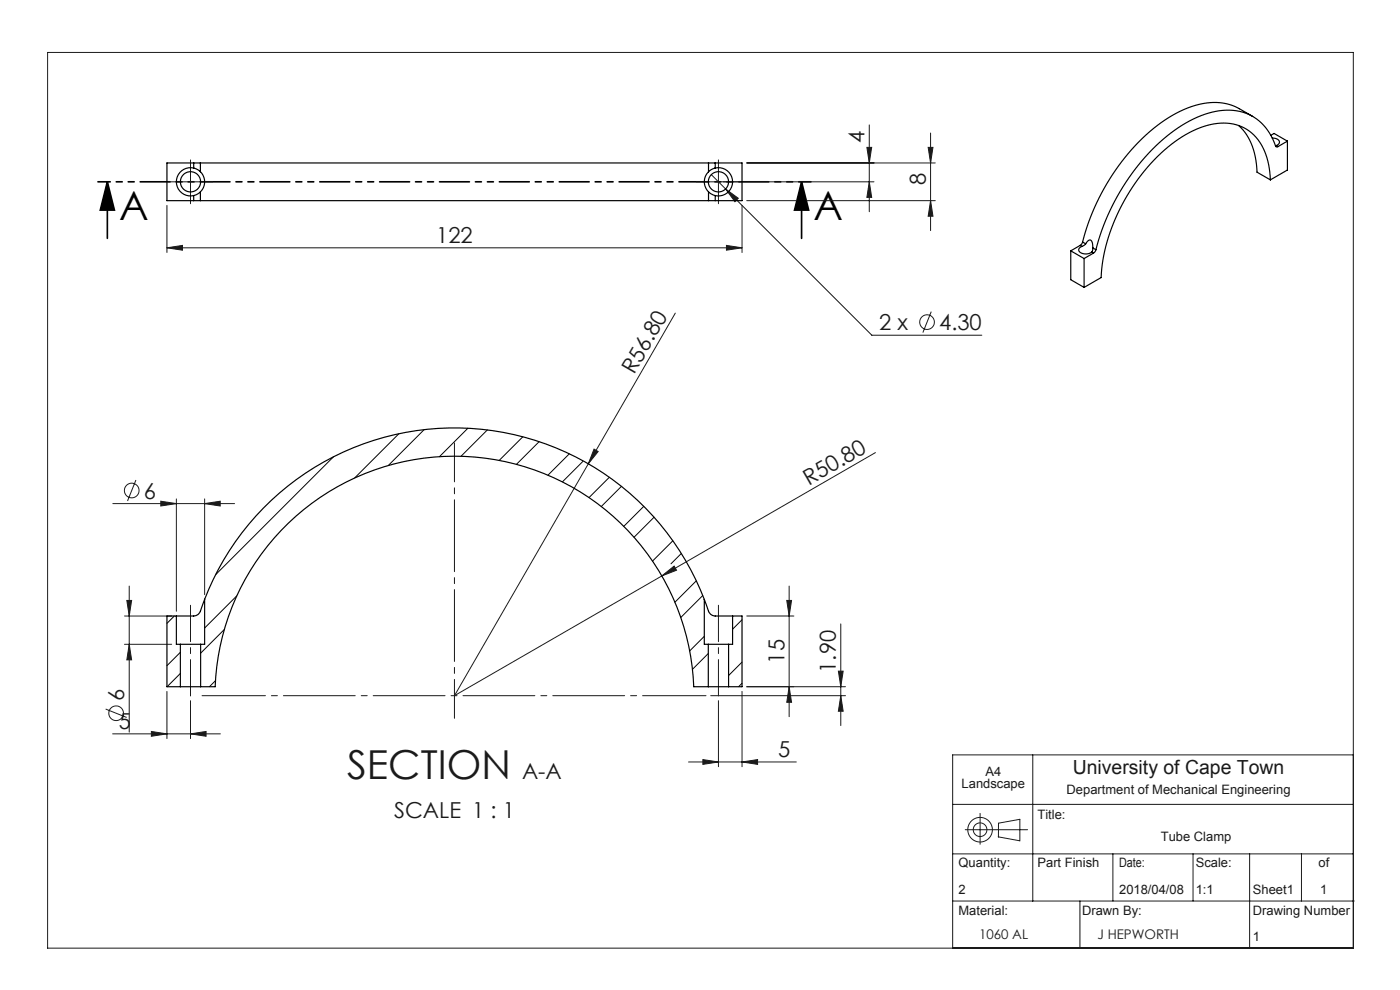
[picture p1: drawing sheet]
<svg xmlns="http://www.w3.org/2000/svg" width="297mm" height="210mm" viewBox="0 0 297 210" stroke-linecap="round" stroke-linejoin="round" font-family="sans-serif">
<g fill="none" stroke="#191924" stroke-width=".21">
<path d="M10.1 11.1h277v190h-277zM37.9 38.6h5M40.4 36.1v5M150.9 37l34.1 34.1h23.3M152.4 36.1v5M158.4 34.6h40M183.9 31.3h1l-.5 3.3zM184.4 26.5v18.4M184.4 38.6l.5 3.3h-1zM185.4 38.6h-35.5M196.9 31.3h1l-.5 3.3zM197.4 28.2v20.7"/>
<path d="M35.4 52.6l3.3-.5v1zM35.4 43.6v10M35.4 52.6h122M153.9 40.1l2.7 2-.7 .7zM154.1 52.1l3.3 .5-3.3 .5zM157.4 43.6v10M158.4 42.6h40M197.4 42.6l.5 3.3h-1zM143.3 66.4l-18.5 32M197.6 66.1l-1.8 4.5M124.8 98.4l-28.4 49.2 44-25.4M126 95.3l.9 .5-2.1 2.6z"/>
<path d="M185.7 96l-45.3 26.2M23.9 106.8h25.9M28.8 101.8l-1.7 4.5M34.1 106.3l3.3 .5-3.3 .5zM37.4 105.8v23.9M43.4 106.8l3.3-.5v1zM43.4 105.8v20.3M26.4 130.7h10M26.4 136.7h10M26.9 127.4h1l-.5 3.3zM27.4 124.3v31M27.4 136.7l.5 3.3h-1z"/>
<path d="M140.4 122.2l2.6-2.1 .5 .9zM158.4 130.7h10M166.9 127.4h1l-.5 3.3zM167.4 124.3v27.7M178.4 132.4v21.5M22.4 150.4l4.5 1.8M23.9 155.7h22.9M32.1 155.2l3.3 .5-3.3 .5zM35.4 146.7v10M40.4 155.7l3.3-.5v1zM40.4 148.6v8.1M150.8 147.6h28.6"/>
<path d="M152.4 148.6v14M157.4 146.7v15.9M167.4 145.7l.5 3.3h-1zM177.9 142.4h1l-.5 3.3zM178.4 147.6l.5 3.3h-1zM179.4 145.7h-21M146.1 161.6h22.8M149.1 161.1l3.3 .5-3.3 .5zM157.4 161.6l3.3-.5v1zM202.1 170.6h85M204.8 176h13.2M207.9 172.5v6.6"/>
<path d="M211.8 177.5l4.5 .8M211.8 177.5v-2.9l4.6-.8v4.6M219.1 160.1v31M287.1 160.1h-85v41M202.1 191.1h85.2M202.1 181.1h85M229.1 191.1v10M236.1 181.1v10M253.1 181.1v10M265.1 181.1v20M276.1 181.1v10"/>
<circle cx="196.7" cy="68.3" r="1.56"/>
<circle cx="27.9" cy="104" r="1.56"/>
<circle cx="24.6" cy="151.3" r="1.56"/>
<circle cx="207.9" cy="176" r="1.45"/>
<circle cx="207.9" cy="176" r="2.61"/>
</g>
<path d="M22.8 38.6l1.5 6h-3zM22.8 38.6v12M170.1 38.6l1.5 6h-3zM170.1 38.6v12" fill="none" stroke="#000" stroke-width=".35"/>
<path d="M172.1 38.6h-151.3" fill="none" stroke="#000" stroke-width=".35" stroke-dasharray="6.3 1.3 1.3 1.3 1.3 1.3" stroke-dashoffset="3.7"/>
<path d="M37.9 38.6h-2.1M40.4 36.1v-2.2M42.9 38.6h2.2M149.9 38.6h-2.1M152.4 36.1v-2.2M154.9 38.6h2.2M40.4 41.1v2.1M152.4 41.1v2.1" fill="none" stroke="#191924" stroke-width=".21" stroke-dasharray="15.2 1.3 1.3 1.3"/>
<path d="M40.4 128.4v19.2M152.4 128.4v19.2" fill="none" stroke="#191924" stroke-width=".21" stroke-dasharray="15.2 1.3 1.3 1.3" stroke-dashoffset="7.5"/>
<path d="M96.4 94v58.4" fill="none" stroke="#191924" stroke-width=".21" stroke-dasharray="15.2 1.3 1.3 1.3" stroke-dashoffset="7"/>
<path d="M149.8 147.6h-106.9" fill="none" stroke="#191924" stroke-width=".21" stroke-dasharray="15.2 1.3 1.3 1.3" stroke-dashoffset="1.8"/>
<path d="M170.1 38.6l1.5 6h-3zM22.8 38.6l1.5 6h-3z" fill="#000"/>
<g fill="#191924">
<path d="M153.9 40.1l2.7 2-.7 .7z"/>
<path d="M140.4 122.2l2.6-2.1 .5 .9z"/>
<path d="M126 95.3l.9 .5-2.1 2.6z"/>
<path d="M178.4 147.6l.5 3.3h-1zM177.9 142.4h1l-.5 3.3z"/>
<path d="M154.1 52.1l3.3 .5-3.3 .5zM35.4 52.6l3.3-.5v1z"/>
<path d="M149.1 161.1l3.3 .5-3.3 .5zM157.4 161.6l3.3-.5v1z"/>
<path d="M32.1 155.2l3.3 .5-3.3 .5zM40.4 155.7l3.3-.5v1z"/>
<path d="M34.1 106.3l3.3 .5-3.3 .5zM43.4 106.8l3.3-.5v1z"/>
<path d="M197.4 42.6l.5 3.3h-1zM196.9 31.3h1l-.5 3.3zM184.4 38.6l.5 3.3h-1zM183.9 31.3h1l-.5 3.3z"/>
<path d="M167.4 145.7l.5 3.3h-1zM166.9 127.4h1l-.5 3.3z"/>
<path d="M26.9 127.4h1l-.5 3.3zM27.4 136.7l.5 3.3h-1z"/>
</g>
<g fill="none" stroke="#000" stroke-width=".25">
<path d="M41.1 35.6l1.4 .8M41.1 34.6h1.4M41.1 35.6a3 3 0 0 0-3.7 3 3 3 0 0 0 3.7 2.9M41.1 34.6v1M41.1 34.6h-5.7v8h5.7M42.5 34.6h107.8M42.5 36.4a3 3 0 0 1 0 4.3M42.5 34.6v1.8M150.3 36.4a3 3 0 0 0 0 4.3M150.3 34.6h1.4M150.3 34.6v1.8M151.7 35.6l-.6 .3-.8 .5"/>
<path d="M151.7 35.6a3 3 0 0 1 3.7 3 3 3 0 0 1-3.7 2.9M151.7 34.6v1M151.7 34.6h5.7v8h-5.7M262.8 26.6a13.2 13.2 0 0 1 3.9 9.9l2.8 1.7M265.7 24.7l-2.8-1.6a12.5 12.5 0 0 0-11-.2 36.1 36.1 0 0 0-15.9 14.1 46.9 46.9 0 0 0-6.3 14.3M269.5 38.2a12.9 12.9 0 0 0-4.4-10.4 10.7 10.7 0 0 0-10.5-.7 32.7 32.7 0 0 0-15 13.5 38.3 38.3 0 0 0-6 18.3l-3.6 2.1M269.6 28.7l.7-.4 2.8 1.6M269.9 29.3a1.15 1.15 0 0 1 1.5 1.1l-.7 .5M270.7 30.9h-.1M270.7 30.9l.4 .2M271.1 31.1h-.4a10.8 10.8 0 0 0-9.1-7.7 19.2 19.2 0 0 0-12.5 4.3 46.2 46.2 0 0 0-16.6 25.3M273.1 29.9v6.2l-3.6 2.1"/>
<path d="M273.1 29.9l-2 1.2M41.1 42.6h1.4M41.1 41.5v1.1M42.5 42.6h107.8M42.5 40.7l-1.4 .8M42.5 40.7v1.9M150.3 40.7l1.4 .8M150.3 42.6h1.4M150.3 40.7v1.9M151.7 41.5v1.1M227.2 53.2l2.8 1.6M227.2 53.2v6.1l2.8 1.7"/>
<path d="M229.2 52.1l.3 .2M229.2 52.1l-2 1.1M229.5 52.3a.77 .77 0 0 0-.7 .8 .77 .77 0 0 0 .9 .7 2.19 2.19 0 0 0 1.9-.3M229.7 51.3l-.5 .8M229.7 51.3l.6 .4M230 54.8v6.2M230.3 51.7l.2-.3a.65 .65 0 0 1 1-.4l.3 .7v.9M230.3 51.7l-.8 .6M231.6 53.5l.4 .2M231.8 52.6l-.2 .9M231.8 52.6l.7 .4M232 53.7l-2 1.1"/>
<path d="M232.5 53l-.5 .7M37.4 130.7h-2v15h2.9M37.4 130.7v6h.9M38.3 136.7h4.3M38.3 136.7v9M42.6 136.7v9M43.4 127.1a56.8 56.8 0 0 1 53-36.3 56.8 56.8 0 0 1 53 36.4M43.4 127.1l-.6 1.7a1.87 1.87 0 0 1-2.2 1.9h-3.2M43.4 127.1v9.6h-.8M149.4 127.2l.5 1.3a2.28 2.28 0 0 0 1.7 2.2h3.8M149.4 127.2v9.5h.9M150.3 136.7h4.3"/>
<path d="M150.3 136.7v9M154.6 136.7v9M155.4 130.7h2v15h-2.8M155.4 130.7v6h-.8M38.3 145.7h4.3M42.6 145.7h3a50.8 50.8 0 0 1 50.8-48.9 50.8 50.8 0 0 1 50.8 48.9h3.1M150.3 145.7h4.3"/>
<circle cx="40.4" cy="38.6" r="2.15"/>
<circle cx="152.4" cy="38.6" r="2.15"/>
</g>
<g fill="none" stroke="#000" stroke-width=".21">
<path d="M70.8 96.9l-25.1 25M84.6 92l-9.4 9.4M90 91.1l-7.6 7.6M99.3 90.8l-6.1 6.1M103.4 91.2l-5.6 5.6M110.9 92.7l-5 5M114.4 93.7l-4.8 4.8M120.8 96.3l-4.6 4.5M123.6 97.9l-4.3 4.3M129.3 101.2l-4.3 4.4M131.8 103.2l-4.2 4.2M136.6 107.4l-4.3 4.2"/>
<path d="M138.8 109.7l-4.3 4.3M142.7 114.7l-4.3 4.3M144.5 117.4l-2.2 2.2M37 130.7l-1.6 1.5M38.3 138.4l-2.9 2.8M47.6 133.5l-5 5.1M50.2 126.4l-6.8 6.8M147.7 123.2l-4.5 4.5M149.1 126.3l-4.7 4.7M149.4 135l-3.1 3.1M150.3 138.6l-3.4 3.4M157.4 131.5l-2 2"/>
<path d="M38.3 142.9l-2.9 2.8M45.7 144.4l-1.3 1.3M157.4 140.4l-2.8 2.9M157.4 144.9l-.7 .8"/>
</g>
<g font-size="8.5">
<text x="25.3" y="46.7">A</text>
<text x="172.6" y="46.7">A</text>
</g>
<text font-size="8.5" fill="#191924" x="73.6" y="165.3">SECTION</text>
<g font-size="4.7" fill="#191924">
<text x="183.4" y="30.4" transform="rotate(-90 183.4 30.4)">4</text>
<text x="196.4" y="39.3" transform="rotate(-90 196.4 39.3)">8</text>
<text x="92.5" y="51.6">122</text>
<text x="186.5" y="70">2 x</text>
<text x="199.2" y="70">4.30</text>
<text x="134.5" y="79.6" transform="rotate(-60 134.5 79.6)">R56.80</text>
<text x="30.5" y="105.8">6</text>
<text x="171.6" y="103" transform="rotate(-30 171.6 103)">R50.80</text>
<text x="166.4" y="140.8" transform="rotate(-90 166.4 140.8)">15</text>
<text x="177.4" y="142.7" transform="rotate(-90 177.4 142.7)">1.90</text>
<text x="26.3" y="148.7" transform="rotate(-90 26.3 148.7)">6</text>
<text x="25.2" y="154.7">5</text>
<text x="165.1" y="160.6">5</text>
<text x="110.7" y="165.3">A-A</text>
<text x="83.6" y="173.5">SCALE 1 : 1</text>
</g>
<text font-size="4.1" fill="#191924" x="227.6" y="164.3">University of Cape Town</text>
<g font-size="2.8" fill="#191924">
<text x="207.7" y="199.1">1060 AL</text>
<text x="232.9" y="199.1">J HEPWORTH</text>
</g>
<g font-size="2.7" fill="#191924">
<text x="204" y="167.2">Landscape</text>
<text x="209.1" y="164.6">A4</text>
<text x="220.1" y="173.7">Title:</text>
<text x="226.3" y="168.5">Department of Mechanical Engineering</text>
<text x="246.3" y="178.4">Tube Clamp</text>
<text x="203.3" y="184">Quantity:</text>
<text x="220.1" y="184">Part Finish</text>
<text x="237.4" y="184">Date:</text>
<text x="253.7" y="184">Scale:</text>
<text x="279.7" y="184">of</text>
<text x="203.3" y="189.6">2</text>
<text x="237.4" y="189.6">2018/04/08</text>
<text x="253.7" y="189.6">1:1</text>
<text x="265.8" y="189.6">Sheet1</text>
<text x="280.1" y="189.6">1</text>
<text x="203.3" y="194.1">Material:</text>
<text x="229.6" y="194.1">Drawn By:</text>
<text x="265.8" y="194.1">Drawing Number</text>
<text x="265.8" y="199.6">1</text>
</g>
</svg>
